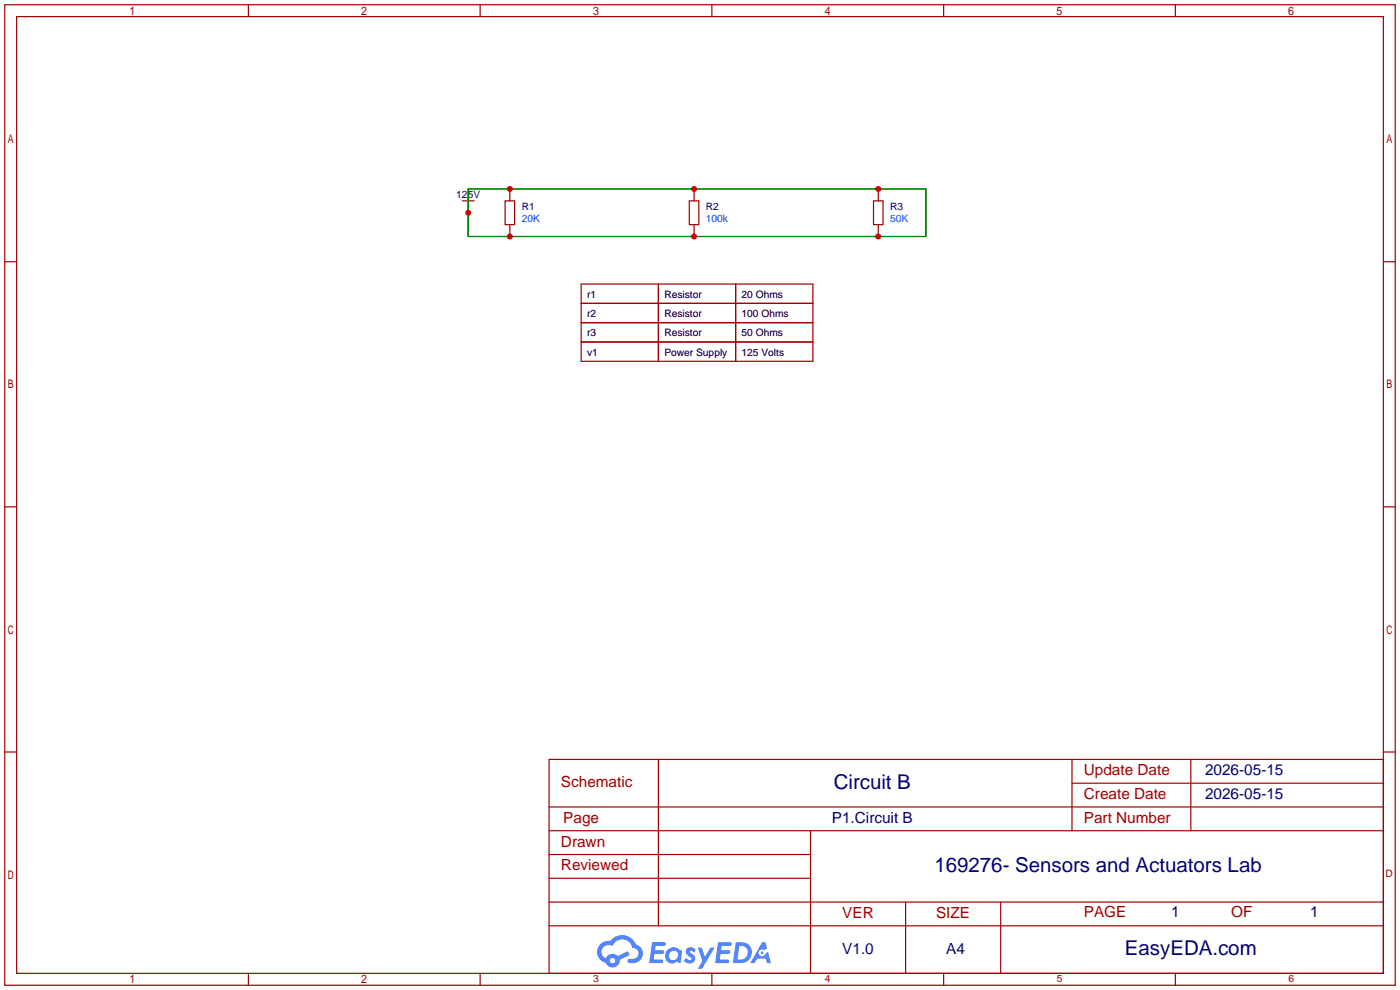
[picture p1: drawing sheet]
<svg xmlns="http://www.w3.org/2000/svg" width="299mm" height="212mm" viewBox="0 0 299 212" stroke-linecap="round" stroke-linejoin="round" font-family="sans-serif">
<g fill="none" stroke="#a10000" stroke-width=".25">
<path d="M1 1h297.2v209.6h-297.2zM3.6 3.6h292.1v204.4h-292.1zM53.1 1v2.6M102.6 1v2.6M152.1 1v2.6M201.7 1v2.6M251.2 1v2.6M1 55.9h2.6M295.7 55.9h2.5M1 108.3h2.6M295.7 108.3h2.5M1 160.7h2.6"/>
<path d="M117.3 162.3h178.4v45.7h-178.4zM117.3 177.5h178.4M117.3 172.5h178.4M140.7 162.3v35.6M173.2 177.5v30.5M229.1 162.3v15.2M229.1 167.4h66.6M254.5 162.3v15.2M295.7 160.7h2.5M117.3 182.6h55.9M117.3 197.9h178.4M117.3 192.8h178.4"/>
<path d="M117.3 187.7h55.9M193.5 192.8v15.2M213.9 192.8v15.2M53.1 208v2.6M102.6 208v2.6M152.1 208v2.6M201.7 208v2.6M251.2 208v2.6"/>
</g>
<g fill="#5487ff">
<path d="M146.9 202.7a1.3 1.3 0 0 1 1.8 .3l-.4 .6a.54 .54 0 0 0-.9-.2l.1 .2a1.34 1.34 0 0 1 1 1.8 1.47 1.47 0 0 1-2.4-.1l.5-.6 .8 .5a.31 .31 0 0 0 .4-.3 .31 .31 0 0 0-.3-.4 1.12 1.12 0 0 1-.6-1.8z"/>
<path d="M149.1 202.5h.9l.6 2 1.2-2h.9l-2.7 4.6h-.9l1-1.7z"/>
<path d="M139.4 201.4h1.6a1.31 1.31 0 0 1 1.2 .2 .4 .4 0 0 1-.3 .5l-1.8 .1-.1 .9h1.6a.4 .4 0 0 1 .4 .4 .4 .4 0 0 1-.4 .4h-1.7l-.2 1.2h1.4a.46 .46 0 0 1 .5 0 .46 .46 0 0 1 .1 .5l-.3 .2h-2.7z"/>
<path d="M153.5 201.4h1.6a1.32 1.32 0 0 1 1.2 .2 .39 .39 0 0 1-.3 .5l-1.8 .1-.1 .9h1.7a.4 .4 0 0 1 .3 .4 .4 .4 0 0 1-.4 .4h-1.7l-.2 1.2h1.4a.46 .46 0 0 1 .5 0 .46 .46 0 0 1 .1 .5l-.3 .2h-2.7z"/>
<path d="M162.9 201.4h.7l.4 1.3-.7 .4a.75 .75 0 0 0-1.1 .3 .75 .75 0 0 0 .5 1 .75 .75 0 0 0 .9-.7l.5-.2 .7 2.3h-.9l-.2-.9h-1.9l-.5 .9h-.9z"/>
<path d="M157.3 201.4l-.7 4.4h1.5a2.27 2.27 0 0 0 2.6-2.2 2.27 2.27 0 0 0-2.7-2.2zM158 202.1a1.5 1.5 0 0 1 1.8 1.6 1.5 1.5 0 0 1-1.9 1.4h-.3z"/>
<path d="M142.7 203a1.6 1.6 0 0 0-.3 2.3 1.6 1.6 0 0 0 2.3 .2l.8 .3 .3-2.4-.2-.3-.4-.1a1.58 1.58 0 0 0-2.5 0zM143.3 203.5a.98 .98 0 0 1 1.6 .4 .98 .98 0 0 1-1.1 1.3 .94 .94 0 0 1-.8-.7 .94 .94 0 0 1 .3-1z"/>
<path d="M128.3 201.8a2.37 2.37 0 0 0 1.2 4 1.54 1.54 0 0 0 1.7 1 1.54 1.54 0 0 0 1.3-1.6l2.1-1.1-.5-.8-2 1a1.57 1.57 0 0 0-2.6 .5 1.5 1.5 0 0 1-.8-2.1 1.5 1.5 0 0 1 2.2-.5 2.23 2.23 0 0 1 2.3-1.4 2.23 2.23 0 0 1 2 1.8 1.16 1.16 0 0 1 1.2 1.1 1.16 1.16 0 0 1-1.1 1.2h-.6a.47 .47 0 0 0-.6 .4 .47 .47 0 0 0 .4 .5 2.17 2.17 0 0 0 2.5-.9 2.17 2.17 0 0 0-.3-2.7l-.8-.4a3.2 3.2 0 0 0-5.5-.7l-1.1 .1zM130.4 205.3a.58 .58 0 0 1 1.1 0 .58 .58 0 0 1-1.1 0z"/>
<circle cx="162.9" cy="203.6" r=".28"/>
</g>
<path d="M98.8 42.9h2.5M100.1 42.9v1.3M107.9 42.9h2.1v5.1h-2.1zM147.3 42.9h2.1v5.1h-2.1zM186.7 42.9h2v5.1h-2zM124.2 60.7h49.5v16.5h-49.5zM124.2 64.8h49.5M124.2 69h49.5M124.2 73.1h49.5M140.7 60.7v16.5M157.2 60.7v16.5" fill="none" stroke="#a10000" stroke-width=".25"/>
<path d="M100.1 44.2v1.3M109 40.4v2.5M109 48v2.5M148.3 40.4v2.5M148.3 48v2.5M187.7 40.4v2.5M187.7 48v2.5" fill="none" stroke="#870000" stroke-width=".25"/>
<path d="M100.1 40.4h97.8v10.1h-97.8z" fill="none" stroke="#008700" stroke-width=".25"/>
<g fill="#c00">
<circle cx="100.1" cy="45.5" r=".63"/>
<circle cx="109" cy="40.4" r=".63"/>
<circle cx="148.3" cy="40.4" r=".63"/>
<circle cx="187.7" cy="40.4" r=".63"/>
<circle cx="187.7" cy="50.5" r=".63"/>
<circle cx="148.3" cy="50.5" r=".63"/>
<circle cx="109" cy="50.5" r=".63"/>
</g>
<g font-size="4.4" fill="#000080">
<text x="178.2" y="168.6">Circuit B</text>
<text x="199.7" y="186.3">169276- Sensors and Actuators Lab</text>
<text x="240.4" y="204.1">EasyEDA.com</text>
</g>
<g font-size="3.3" fill="#a00000">
<text x="231.6" y="165.7">Update Date</text>
<text x="119.9" y="168.3">Schematic</text>
<text x="231.6" y="170.8">Create Date</text>
<text x="120.4" y="175.9">Page</text>
<text x="231.6" y="175.9">Part Number</text>
<text x="119.9" y="181">Drawn</text>
<text x="119.9" y="186">Reviewed</text>
<text x="180" y="196.2">VER</text>
<text x="200.1" y="196.2">SIZE</text>
<text x="231.6" y="195.9">PAGE</text>
<text x="263.1" y="195.9">OF</text>
</g>
<g font-size="3.3" fill="#000080">
<text x="257.6" y="165.7">2026-05-15</text>
<text x="257.6" y="170.8">2026-05-15</text>
<text x="177.8" y="175.9">P1.Circuit B</text>
<text x="250.3" y="195.9">1</text>
<text x="280" y="195.9">1</text>
<text x="180" y="203.8">V1.0</text>
<text x="202.2" y="203.8">A4</text>
</g>
<g font-size="2.2" fill="#000080">
<text x="97.5" y="42.2">125V</text>
<text x="111.5" y="45">R1</text>
<text x="150.9" y="45">R2</text>
<text x="190.2" y="45">R3</text>
</g>
<g font-size="2.2" fill="#00f">
<text x="111.5" y="47.5">20K</text>
<text x="150.9" y="47.5">100k</text>
<text x="190.2" y="47.5">50K</text>
</g>
<g font-size="2.2">
<text x="125.5" y="63.7">r1</text>
<text x="142" y="63.7">Resistor</text>
<text x="158.5" y="63.7">20 Ohms</text>
<text x="125.5" y="67.8">r2</text>
<text x="125.5" y="71.9">r3</text>
<text x="142" y="67.8">Resistor</text>
<text x="142" y="71.9">Resistor</text>
<text x="158.5" y="67.8">100 Ohms</text>
<text x="158.5" y="71.9">50 Ohms</text>
<text x="125.5" y="76">v1</text>
<text x="142" y="76">Power Supply</text>
<text x="158.5" y="76">125 Volts</text>
</g>
<g font-size="2.2" fill="#a00000">
<text x="296.1" y="187.5">D</text>
<text x="126.8" y="209.9">3</text>
<text x="176.3" y="209.9">4</text>
<text x="225.8" y="209.9">5</text>
<text x="275.4" y="209.9">6</text>
</g>
</svg>
